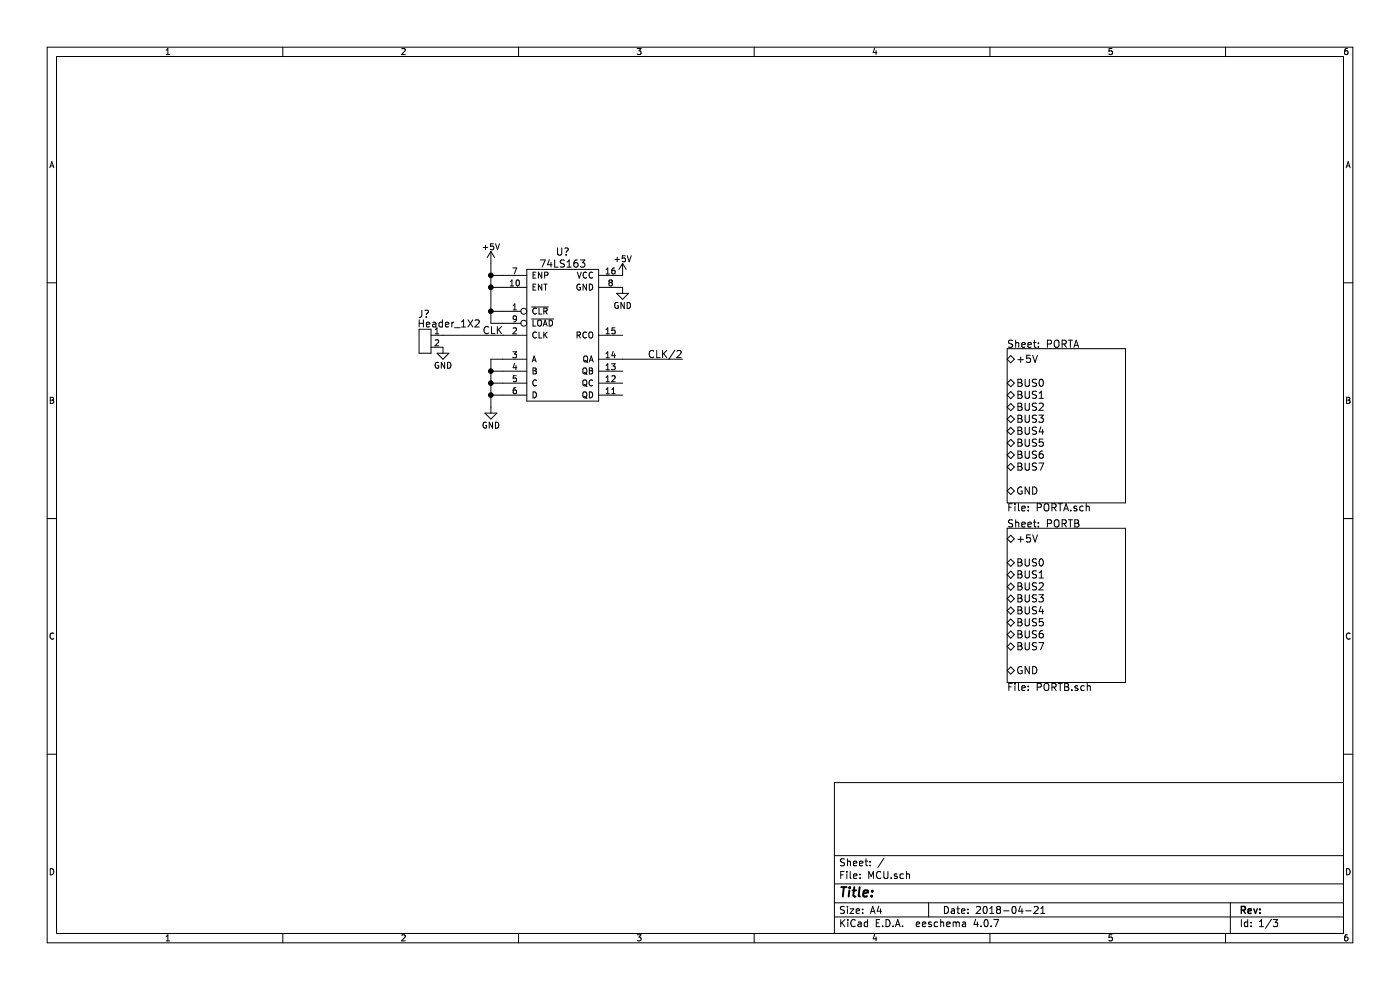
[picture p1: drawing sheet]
EESchema Schematic File Version 2
LIBS:power
LIBS:device
LIBS:switches
LIBS:relays
LIBS:motors
LIBS:transistors
LIBS:conn
LIBS:linear
LIBS:regul
LIBS:cmos4000
LIBS:adc-dac
LIBS:memory
LIBS:xilinx
LIBS:microcontrollers
LIBS:dsp
LIBS:microchip
LIBS:analog_switches
LIBS:motorola
LIBS:texas
LIBS:intel
LIBS:audio
LIBS:interface
LIBS:digital-audio
LIBS:philips
LIBS:display
LIBS:cypress
LIBS:siliconi
LIBS:opto
LIBS:atmel
LIBS:contrib
LIBS:valves
LIBS:Custom Library
LIBS:MCU-cache
EELAYER 25 0
EELAYER END
$Descr A4 11693 8268
encoding utf-8
Sheet 1 3
Title ""
Date "2018-04-21"
Rev ""
Comp ""
Comment1 ""
Comment2 ""
Comment3 ""
Comment4 ""
$EndDescr
$Sheet
S 8412 2912 988  1288
U 5ADA1728
F0 "PORTA" 60
F1 "PORTA.sch" 60
F2 "BUS0" B L 8412 3200 60 
F3 "BUS1" B L 8412 3300 60 
F4 "BUS2" B L 8412 3400 60 
F5 "BUS3" B L 8412 3500 60 
F6 "BUS4" B L 8412 3600 60 
F7 "BUS5" B L 8412 3700 60 
F8 "BUS6" B L 8412 3800 60 
F9 "BUS7" B L 8412 3900 60 
F10 "+5V" B L 8412 3000 60 
F11 "GND" B L 8412 4100 60 
$EndSheet
$Sheet
S 8412 4412 988  1288
U 5ADBAFC0
F0 "PORTB" 60
F1 "PORTB.sch" 60
F2 "BUS0" B L 8412 4700 60 
F3 "BUS1" B L 8412 4800 60 
F4 "BUS2" B L 8412 4900 60 
F5 "BUS3" B L 8412 5000 60 
F6 "BUS4" B L 8412 5100 60 
F7 "BUS5" B L 8412 5200 60 
F8 "BUS6" B L 8412 5300 60 
F9 "BUS7" B L 8412 5400 60 
F10 "+5V" B L 8412 4500 60 
F11 "GND" B L 8412 5600 60 
$EndSheet
$Comp
L Header_1X2 J?
U 1 1
P 3600 2850
F 0 "J?" H 3540 3080 60  0000 C CNN
F 1 "Header_1X2" H 3750 3000 60  0000 C CNN
F 2 "" H 3600 2850 60  0000 C CNN
F 3 "" H 3600 2850 60  0000 C CNN
	1    3600 2850
	1    0    0    -1  
$EndComp
$Comp
L GND #PWR?
U 1 1
P 3700 2900
F 0 "#PWR?" H 3700 2650 50  0001 C CNN
F 1 "GND" H 3700 2750 50  0000 C CNN
F 2 "" H 3700 2900 50  0001 C CNN
F 3 "" H 3700 2900 50  0001 C CNN
	1    3700 2900
	1    0    0    -1  
$EndComp
Wire Wire Line
	3700 2800 4200 2800
Text Label 4200 2800 2    60   ~ 0
CLK
$Comp
L 74LS163 U?
U 1 1
P 4700 3150
F 0 "U?" H 4700 4200 60  0000 C CNN
F 1 "74LS163" H 4700 4100 60  0000 C CNN
F 2 "" H 4700 3150 60  0001 C CNN
F 3 "" H 4700 3150 60  0001 C CNN
	1    4700 3150
	1    0    0    -1  
$EndComp
$Comp
L +5V #PWR?
U 1 1
P 5200 2300
F 0 "#PWR?" H 5200 2150 50  0001 C CNN
F 1 "+5V" H 5200 2440 50  0000 C CNN
F 2 "" H 5200 2300 50  0001 C CNN
F 3 "" H 5200 2300 50  0001 C CNN
	1    5200 2300
	1    0    0    -1  
$EndComp
$Comp
L GND #PWR?
U 1 1
P 5200 2400
F 0 "#PWR?" H 5200 2150 50  0001 C CNN
F 1 "GND" H 5200 2250 50  0000 C CNN
F 2 "" H 5200 2400 50  0001 C CNN
F 3 "" H 5200 2400 50  0001 C CNN
	1    5200 2400
	1    0    0    -1  
$EndComp
$Comp
L GND #PWR?
U 1 1
P 4100 3400
F 0 "#PWR?" H 4100 3150 50  0001 C CNN
F 1 "GND" H 4100 3250 50  0000 C CNN
F 2 "" H 4100 3400 50  0001 C CNN
F 3 "" H 4100 3400 50  0001 C CNN
	1    4100 3400
	1    0    0    -1  
$EndComp
Wire Wire Line
	4100 3000 4100 3400
Wire Wire Line
	4100 3300 4200 3300
Wire Wire Line
	4100 3200 4200 3200
Connection ~ 4100 3300
Wire Wire Line
	4100 3100 4200 3100
Connection ~ 4100 3200
Wire Wire Line
	4100 3000 4200 3000
Connection ~ 4100 3100
$Comp
L +5V #PWR?
U 1 1
P 4100 2200
F 0 "#PWR?" H 4100 2050 50  0001 C CNN
F 1 "+5V" H 4100 2340 50  0000 C CNN
F 2 "" H 4100 2200 50  0001 C CNN
F 3 "" H 4100 2200 50  0001 C CNN
	1    4100 2200
	1    0    0    -1  
$EndComp
Wire Wire Line
	4100 2200 4100 2700
Wire Wire Line
	4100 2300 4200 2300
Wire Wire Line
	4100 2400 4200 2400
Connection ~ 4100 2300
Wire Wire Line
	4100 2600 4200 2600
Connection ~ 4100 2400
Wire Wire Line
	4100 2700 4200 2700
Connection ~ 4100 2600
Text Label 5700 3000 2    60   ~ 0
CLK/2
Wire Wire Line
	5700 3000 5200 3000
$EndSCHEMATC
